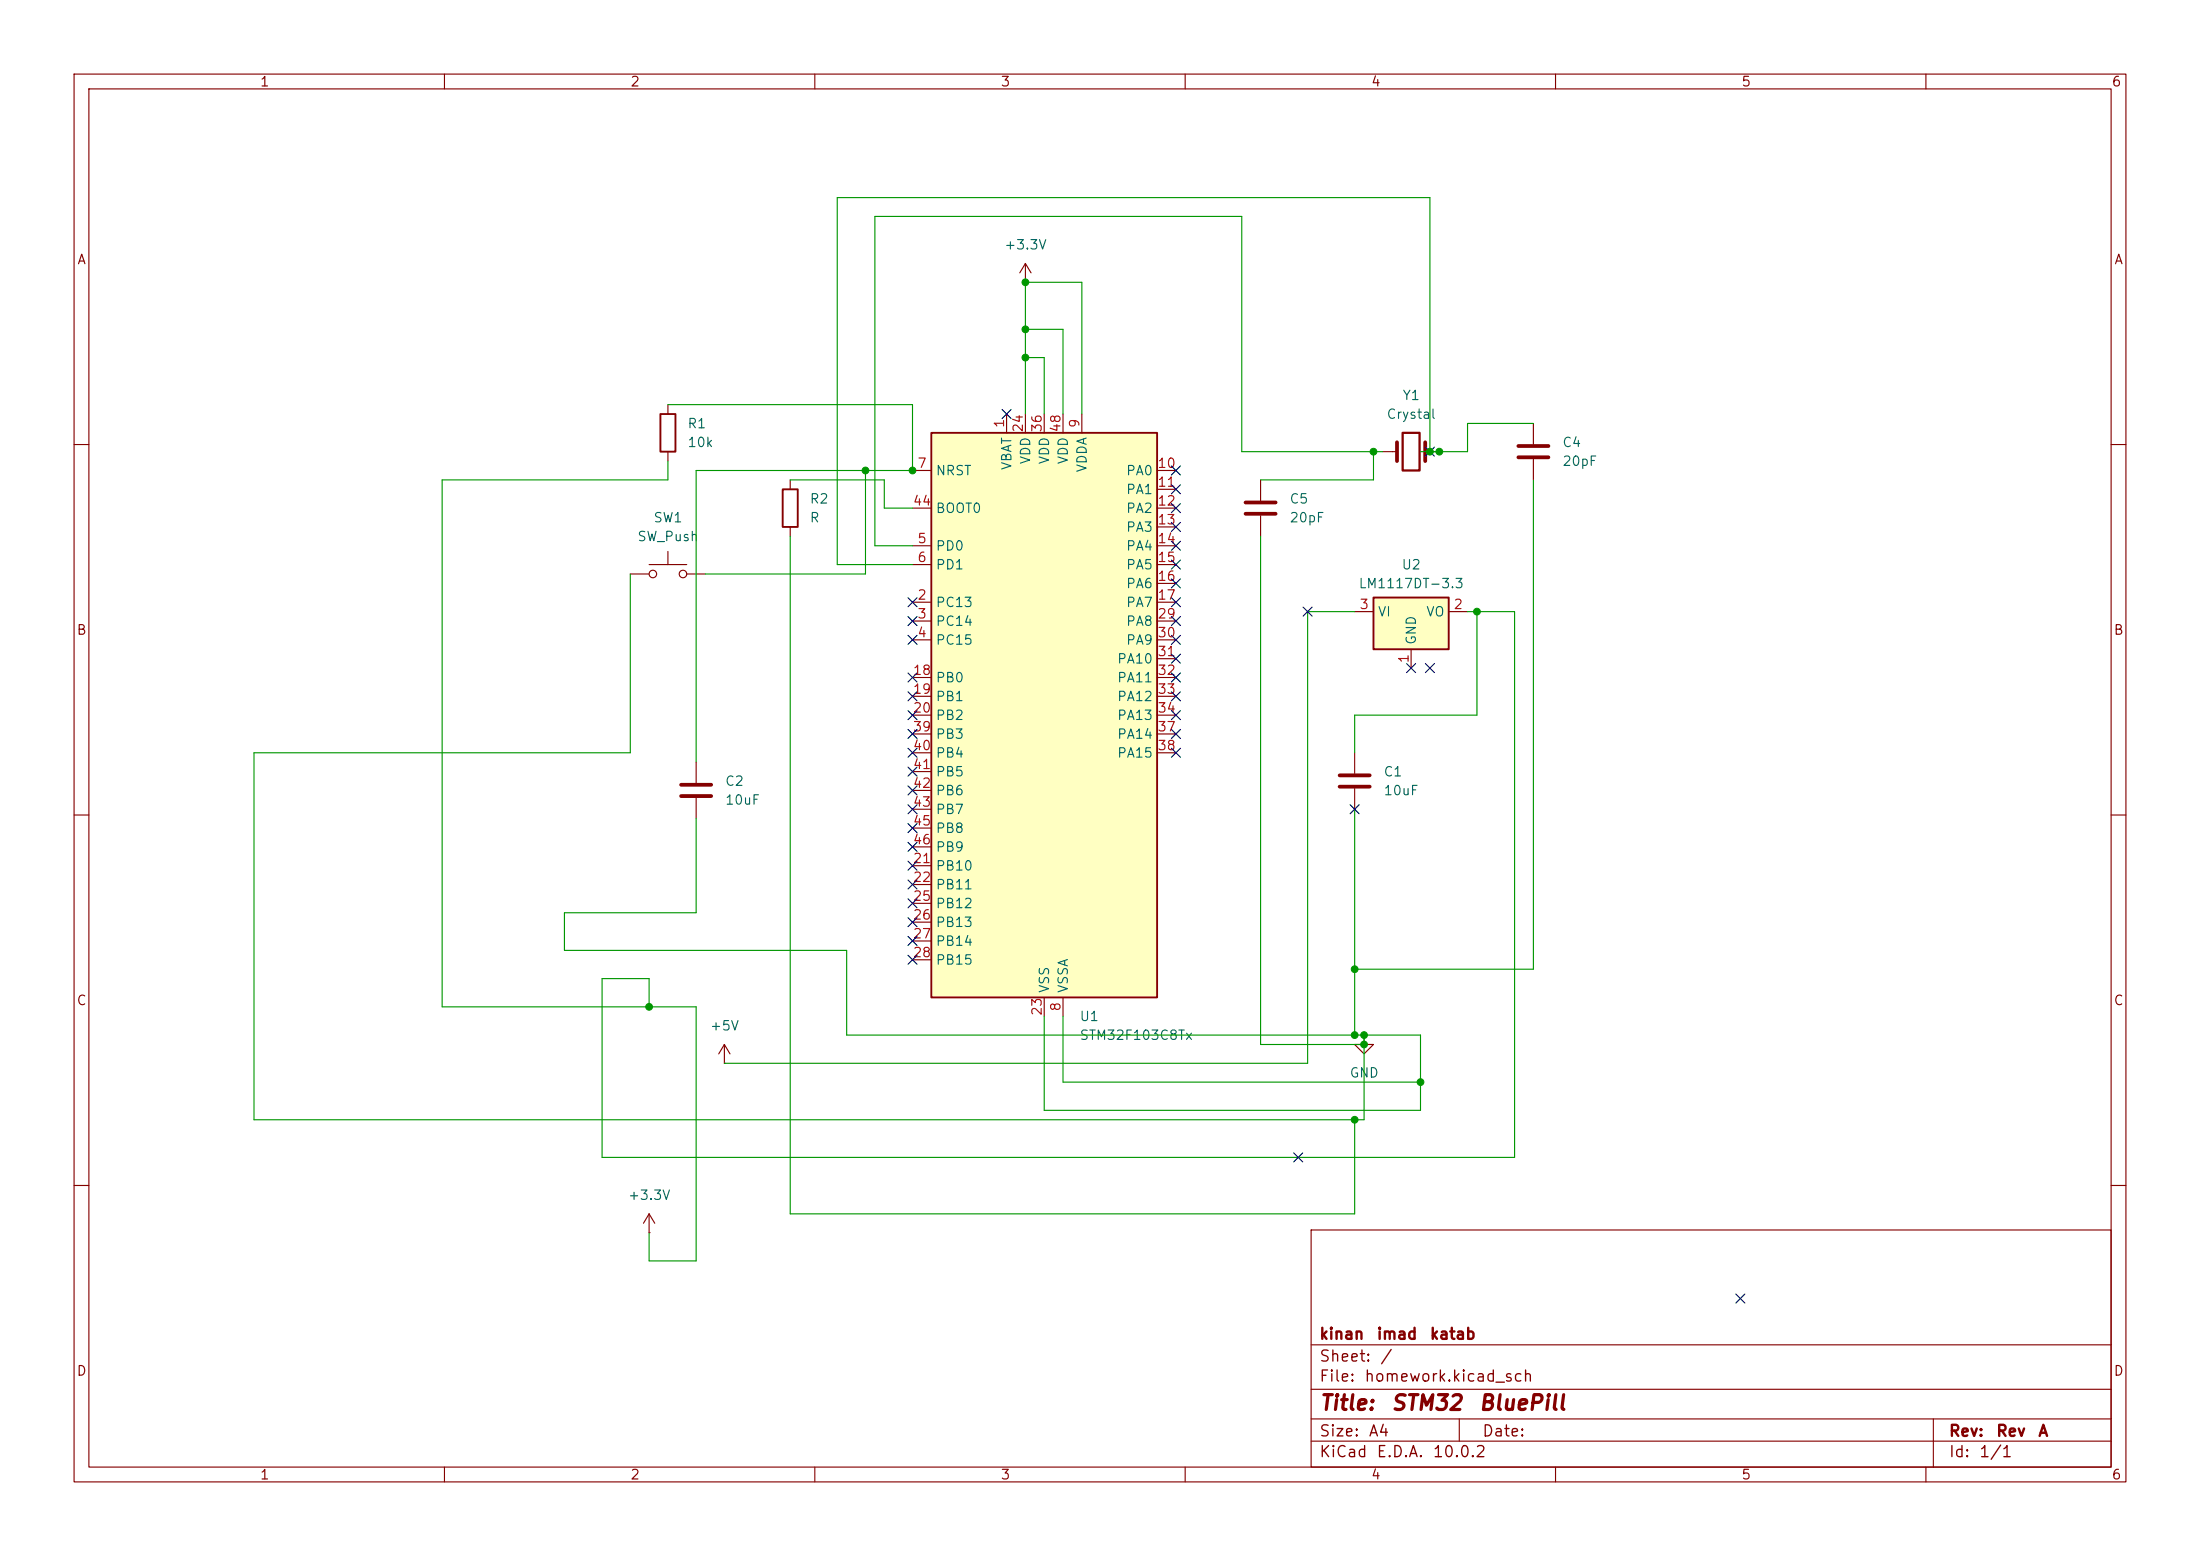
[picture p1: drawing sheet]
<svg xmlns="http://www.w3.org/2000/svg" width="297mm" height="210mm" viewBox="0 0 297 210" stroke-linecap="round" stroke-linejoin="round" font-family="sans-serif">
<g fill="none" stroke="#840000" stroke-width=".15">
<path d="M10 10h277v190h-277zM12 12h273v186h-273zM60 10v2M110 10v2M160 10v2M210 10v2M260 10v2M207 57.2v2.7M10 60h2M106.7 64.8v1.2M106.7 71.1v1.3M207 62v2.8"/>
<path d="M285 60h2M10 110h2M182.9 101.6v2.8M182.9 106.4v2.8M285 110h2M184.1 139.7v1.3h1.3l-1.3 1.2-1.2-1.2h1.2M184.1 139.7h.1M10 160h2M177 166h108v32h-108zM285 160h2M60 198v2M110 198v2"/>
<path d="M160 198v2M177 194.5h108M177 191.5h108M177 187.5h108M177 181.5h108M197 191.5v3M210 198v2M260 198v2M261 191.5v6.5"/>
</g>
<path d="M105.7 66h2v5.1h-2z" fill="none" stroke="#840000" stroke-width=".25"/>
<path d="M205 60.2h4M205 61.7h4M180.8 104.6h4.1M180.8 106.2h4.1" fill="none" stroke="#840000" stroke-width=".51"/>
<path d="M185.4 80.6h10.2v7h-10.2z" fill="#ffffc2"/>
<path d="M89.2 55.9h2v5.1h-2zM185.4 80.6h10.2v7h-10.2z" fill="none" stroke="#840000" stroke-width=".25"/>
<g fill="none" stroke="#840000" stroke-width=".15">
<path d="M138.4 38.1h.1M138.4 35.6l-.7 1.2M138.4 35.6l.8 1.2M138.4 35.6v2.5M90.2 54.6v1.3M85.1 77.5h2.5M87.6 76.2h5.1M90.2 61v1.2M90.2 74.4v1.8M92.7 77.5h2.5M170.2 64.8v2.8M170.2 69.6v2.8"/>
<path d="M186.7 61h1.9M192.4 61h1.9M182.9 82.6h2.5M190.5 87.6v2.6M195.6 82.6h2.5M94 102.9v2.8M94 107.7v2.8M97.8 143.5h.1M97.8 141l-.8 1.2M97.8 141l.8 1.2M97.8 141v2.5"/>
<circle cx="88.1" cy="77.5" r=".51"/>
<circle cx="92.2" cy="77.5" r=".51"/>
</g>
<path d="M188.6 59.7v2.5M192.4 59.7v2.5M168.1 67.8h4.1M168.1 69.3h4.1M91.9 105.9h4.1M91.9 107.4h4.1" fill="none" stroke="#840000" stroke-width=".51"/>
<path d="M189.4 58.4h2.2v5.1h-2.2z" fill="none" stroke="#840000" stroke-width=".3"/>
<path d="M125.7 58.4h30.5v76.2h-30.5z" fill="#ffffc2"/>
<path d="M125.7 58.4h30.5v76.2h-30.5z" fill="none" stroke="#840000" stroke-width=".25"/>
<g fill="none" stroke="#840000" stroke-width=".15">
<path d="M135.9 55.9v2.5M138.4 55.9v2.5M141 55.9v2.5M143.5 55.9v2.5M146 55.9v2.5M123.2 73.7h2.5M123.2 76.2h2.5M123.2 63.5h2.5M123.2 68.6h2.5M156.2 73.7h2.5M156.2 76.2h2.5M156.2 63.5h2.5"/>
<path d="M156.2 66h2.5M156.2 68.6h2.5M156.2 71.1h2.5M156.2 78.7h2.5M123.2 81.3h2.5M123.2 83.8h2.5M123.2 86.4h2.5M123.2 91.4h2.5M123.2 94h2.5M123.2 96.5h2.5M123.2 99.1h2.5M156.2 81.3h2.5"/>
<path d="M156.2 83.8h2.5M156.2 86.4h2.5M156.2 91.4h2.5M156.2 94h2.5M156.2 96.5h2.5M156.2 88.9h2.5M156.2 99.1h2.5M123.2 116.8h2.5M123.2 119.4h2.5M123.2 101.6h2.5M123.2 104.1h2.5M123.2 106.7h2.5"/>
<path d="M123.2 109.2h2.5M123.2 111.8h2.5M123.2 114.3h2.5M156.2 101.6h2.5M123.2 121.9h2.5M123.2 124.5h2.5M123.2 127h2.5M123.2 129.5h2.5M141 134.6v2.6M143.5 134.6v2.6M87.6 166.4h.1M87.6 163.8l-.7 1.3"/>
<path d="M87.6 163.8l.8 1.3M87.6 163.8v2.6"/>
</g>
<g fill="none" stroke="#009600" stroke-width=".15">
<path d="M90.2 54.6h33v8.9h-29.2v39.4M138.4 55.9v-17.8h7.6v17.8M138.4 48.3h2.6v7.6M138.4 44.5h5.1v11.4M207 57.2h-8.9v3.8h-6.3M85.1 77.5v24.1h-50.8v49.5h149.8v-11.4M90.2 62.2v2.6h-30.5v71.1h34.3v34.3h-6.4v-3.8M106.7 72.4v91.4h76.2v-12.7M106.7 64.8h12.7v3.8h3.8M116.8 63.5v14h-21.6M170.2 72.4v68.6h13.9M185.4 61v3.8h-15.2"/>
<path d="M186.7 61h-19.1v-31.8h-49.5v44.5h5.1M193 61v-34.3h-80v49.5h10.2M207 64.8v66h-24.1M182.9 82.6h-6.4v60.9h-78.7M198.1 82.6h6.4v73.6h-123.2v-24.1h6.3v3.8M199.4 82.6v13.9h-16.5v5.1M94 110.5v12.7h-17.8v5.1h38.1v11.4h77.5v10.2h-50.8v-12.7M182.9 109.2v30.5M143.5 137.2v8.9h48.3"/>
</g>
<g fill="none" stroke="#000084" stroke-width=".15">
<path d="M135.3 55.3l1.2 1.2M136.5 55.3l-1.2 1.2M158.1 65.4l1.3 1.2M158.1 62.9l1.3 1.2M158.1 78.1l1.3 1.2M158.1 75.6l1.3 1.2M158.1 73.1l1.3 1.2M158.1 70.5l1.3 1.2M158.1 68l1.3 1.2M159.4 65.4l-1.3 1.2M159.4 75.6l-1.3 1.2M159.4 68l-1.3 1.2"/>
<path d="M159.4 70.5l-1.3 1.2M159.4 78.1l-1.3 1.2M159.4 62.9l-1.3 1.2M159.4 73.1l-1.3 1.2M192.4 60.4l1.2 1.2M193.6 60.4l-1.2 1.2M122.6 98.5l1.2 1.2M122.6 95.9l1.2 1.2M122.6 93.4l1.2 1.2M122.6 90.8l1.2 1.2M122.6 85.8l1.2 1.2M122.6 83.2l1.2 1.2"/>
<path d="M122.6 80.7l1.2 1.2M123.8 98.5l-1.2 1.2M123.8 95.9l-1.2 1.2M123.8 93.4l-1.2 1.2M123.8 90.8l-1.2 1.2M123.8 85.8l-1.2 1.2M123.8 83.2l-1.2 1.2M123.8 80.7l-1.2 1.2M158.1 88.3l1.3 1.2M158.1 85.8l1.3 1.2M158.1 90.8l1.3 1.2M158.1 98.5l1.3 1.2"/>
<path d="M158.1 95.9l1.3 1.2M158.1 93.4l1.3 1.2M158.1 83.2l1.3 1.2M158.1 80.7l1.3 1.2M159.4 88.3l-1.3 1.2M159.4 85.8l-1.3 1.2M159.4 93.4l-1.3 1.2M159.4 90.8l-1.3 1.2M159.4 83.2l-1.3 1.2M159.4 80.7l-1.3 1.2M159.4 98.5l-1.3 1.2M159.4 95.9l-1.3 1.2"/>
<path d="M175.9 81.9l1.2 1.3M177.1 81.9l-1.2 1.3M189.9 89.6l1.2 1.2M191.1 89.6l-1.2 1.2M192.4 89.6l1.2 1.2M193.6 89.6l-1.2 1.2M122.6 101l1.2 1.2M122.6 111.2l1.2 1.2M122.6 108.6l1.2 1.2M122.6 103.5l1.2 1.2M122.6 106.1l1.2 1.2M122.6 113.7l1.2 1.2"/>
<path d="M122.6 118.8l1.2 1.2M122.6 116.2l1.2 1.2M123.8 101l-1.2 1.2M123.8 111.2l-1.2 1.2M123.8 108.6l-1.2 1.2M123.8 103.5l-1.2 1.2M123.8 106.1l-1.2 1.2M123.8 113.7l-1.2 1.2M123.8 118.8l-1.2 1.2M123.8 116.2l-1.2 1.2M158.1 101l1.3 1.2M159.4 101l-1.3 1.2"/>
<path d="M182.3 108.6l1.2 1.2M183.5 108.6l-1.2 1.2M122.6 121.3l1.2 1.2M122.6 128.9l1.2 1.2M122.6 123.9l1.2 1.2M122.6 126.4l1.2 1.2M123.8 123.9l-1.2 1.2M123.8 121.3l-1.2 1.2M123.8 128.9l-1.2 1.2M123.8 126.4l-1.2 1.2M174.7 155.6l1.2 1.2M175.9 155.6l-1.2 1.2"/>
<path d="M234.3 174.7l1.3 1.2M235.6 174.7l-1.3 1.2"/>
</g>
<g fill="#009600" stroke="#009600" stroke-width=".14">
<circle cx="194.3" cy="61" r=".46"/>
<circle cx="182.9" cy="151.1" r=".46"/>
<circle cx="184.1" cy="139.7" r=".46"/>
<circle cx="184.1" cy="141" r=".46"/>
<circle cx="182.9" cy="130.8" r=".46"/>
<circle cx="199.4" cy="82.6" r=".46"/>
<circle cx="87.6" cy="135.9" r=".46"/>
<circle cx="123.2" cy="63.5" r=".46"/>
<circle cx="116.8" cy="63.5" r=".46"/>
<circle cx="138.4" cy="38.1" r=".46"/>
<circle cx="138.4" cy="44.5" r=".46"/>
<circle cx="138.4" cy="48.3" r=".46"/>
<circle cx="193" cy="61" r=".46"/>
<circle cx="185.4" cy="61" r=".46"/>
<circle cx="191.8" cy="146.1" r=".46"/>
<circle cx="182.9" cy="139.7" r=".46"/>
</g>
<g font-size="2" fill="#840000">
<text x="178" y="190.8">Title:</text>
<text x="187.7" y="190.8">STM32</text>
<text x="199.5" y="190.8">BluePill</text>
</g>
<g font-size="1.5" fill="#840000">
<text x="178" y="184.2">Sheet:</text>
<text x="178" y="181.2">kinan</text>
<text x="185.7" y="181.2">imad</text>
<text x="186.2" y="184.2">/</text>
<text x="192.9" y="181.2">katab</text>
<text x="178" y="186.9">File:</text>
<text x="184.1" y="186.9">homework.kicad_sch</text>
<text x="178" y="197.1">KiCad</text>
<text x="178" y="194.3">Size:</text>
<text x="184.7" y="194.3">A4</text>
<text x="185.7" y="197.1">E.D.A.</text>
<text x="193.3" y="197.1">10.0.2</text>
<text x="200" y="194.3">Date:</text>
<text x="263" y="194.3">Rev:</text>
<text x="263" y="197.1">Id:</text>
<text x="267.1" y="197.1">1/1</text>
<text x="269.4" y="194.3">Rev</text>
<text x="275.1" y="194.3">A</text>
</g>
<g font-size="1.3" fill="#840000">
<text x="35" y="12">1</text>
<text x="85" y="12">2</text>
<text x="135" y="12">3</text>
<text x="185" y="12">4</text>
<text x="235" y="12">5</text>
<text x="285" y="12">6</text>
<text x="10.3" y="36">A</text>
<text x="285.3" y="36">A</text>
<text x="10.3" y="86">B</text>
<text x="285.3" y="86">B</text>
<text x="10.3" y="136">C</text>
<text x="285.3" y="136">C</text>
<text x="10.3" y="186">D</text>
<text x="285.3" y="186">D</text>
<text x="35" y="200">1</text>
<text x="85" y="200">2</text>
<text x="135" y="200">3</text>
<text x="185" y="200">4</text>
<text x="235" y="200">5</text>
<text x="285" y="200">6</text>
</g>
<g font-size="1.3" fill="#006464">
<text x="135.5" y="34">+3.3V</text>
<text x="92.7" y="58.1">R1</text>
<text x="187.1" y="56.9">Crystal</text>
<text x="189.2" y="54.3">Y1</text>
<text x="92.7" y="60.7">10k</text>
<text x="126.2" y="64.5">NRST</text>
<text x="136.9" y="63.5" transform="rotate(-90 136.9 63.5)">VBAT</text>
<text x="139.4" y="62.8" transform="rotate(-90 139.4 62.8)">VDD</text>
<text x="141.9" y="62.8" transform="rotate(-90 141.9 62.8)">VDD</text>
<text x="144.5" y="62.8" transform="rotate(-90 144.5 62.8)">VDD</text>
<text x="147" y="63.8" transform="rotate(-90 147 63.8)">VDDA</text>
<text x="151.9" y="64.5">PA0</text>
<text x="210.8" y="60.7">C4</text>
<text x="210.8" y="63.2">20pF</text>
<text x="88.1" y="70.8">SW1</text>
<text x="109.2" y="68.3">R2</text>
<text x="109.2" y="70.8">R</text>
<text x="126.2" y="69.6">BOOT0</text>
<text x="151.9" y="67">PA1</text>
<text x="151.9" y="69.6">PA2</text>
<text x="174" y="68.3">C5</text>
<text x="174" y="70.8">20pF</text>
<text x="86" y="73.4">SW_Push</text>
<text x="126.2" y="74.6">PD0</text>
<text x="126.2" y="77.2">PD1</text>
<text x="151.9" y="72.1">PA3</text>
<text x="151.9" y="74.6">PA4</text>
<text x="151.9" y="77.2">PA5</text>
<text x="189.1" y="77.2">U2</text>
<text x="126.2" y="82.3">PC13</text>
<text x="151.9" y="79.7">PA6</text>
<text x="151.9" y="82.3">PA7</text>
<text x="183.3" y="79.7">LM1117DT-3.3</text>
<text x="185.9" y="83.5">VI</text>
<text x="192.4" y="83.5">VO</text>
<text x="126.2" y="84.8">PC14</text>
<text x="126.2" y="87.3">PC15</text>
<text x="150.7" y="89.9">PA10</text>
<text x="151.9" y="84.8">PA8</text>
<text x="151.9" y="87.3">PA9</text>
<text x="191.5" y="87.1" transform="rotate(-90 191.5 87.1)">GND</text>
<text x="126.2" y="92.4">PB0</text>
<text x="126.2" y="95">PB1</text>
<text x="150.7" y="92.4">PA11</text>
<text x="150.7" y="95">PA12</text>
<text x="126.2" y="97.5">PB2</text>
<text x="126.2" y="100">PB3</text>
<text x="150.7" y="97.5">PA13</text>
<text x="150.7" y="100">PA14</text>
<text x="97.8" y="106.4">C2</text>
<text x="126.2" y="102.6">PB4</text>
<text x="126.2" y="105.1">PB5</text>
<text x="126.2" y="107.7">PB6</text>
<text x="150.7" y="102.6">PA15</text>
<text x="186.7" y="105.1">C1</text>
<text x="186.7" y="107.7">10uF</text>
<text x="97.8" y="108.9">10uF</text>
<text x="126.2" y="110.2">PB7</text>
<text x="126.2" y="112.7">PB8</text>
<text x="126.2" y="117.8">PB10</text>
<text x="126.2" y="115.3">PB9</text>
<text x="126.2" y="120.4">PB11</text>
<text x="126.2" y="122.9">PB12</text>
<text x="126.2" y="125.4">PB13</text>
<text x="126.2" y="128">PB14</text>
<text x="126.2" y="130.5">PB15</text>
<text x="141.9" y="134.1" transform="rotate(-90 141.9 134.1)">VSS</text>
<text x="144.5" y="134.1" transform="rotate(-90 144.5 134.1)">VSSA</text>
<text x="95.8" y="139.4">+5V</text>
<text x="145.7" y="138.1">U1</text>
<text x="145.7" y="140.7">STM32F103C8Tx</text>
<text x="182.1" y="145.8">GND</text>
<text x="84.7" y="162.3">+3.3V</text>
</g>
<g font-size="1.3" fill="#a90000">
<text x="135.9" y="57.9" transform="rotate(-90 135.9 57.9)">1</text>
<text x="138.4" y="58.5" transform="rotate(-90 138.4 58.5)">24</text>
<text x="140.9" y="58.5" transform="rotate(-90 140.9 58.5)">36</text>
<text x="143.5" y="58.5" transform="rotate(-90 143.5 58.5)">48</text>
<text x="146" y="57.9" transform="rotate(-90 146 57.9)">9</text>
<text x="123.8" y="63.5">7</text>
<text x="156.2" y="63.5">10</text>
<text x="123.1" y="68.6">44</text>
<text x="156.2" y="66">11</text>
<text x="156.2" y="68.6">12</text>
<text x="156.2" y="71.1">13</text>
<text x="123.8" y="73.6">5</text>
<text x="123.8" y="76.2">6</text>
<text x="156.2" y="73.6">14</text>
<text x="156.2" y="76.2">15</text>
<text x="123.8" y="81.3">2</text>
<text x="123.8" y="83.8">3</text>
<text x="156.2" y="78.7">16</text>
<text x="156.2" y="81.3">17</text>
<text x="156.2" y="83.8">29</text>
<text x="183.4" y="82.5">3</text>
<text x="196.1" y="82.5">2</text>
<text x="123.8" y="86.3">4</text>
<text x="156.2" y="86.3">30</text>
<text x="156.2" y="88.9">31</text>
<text x="190.5" y="89.6" transform="rotate(-90 190.5 89.6)">1</text>
<text x="123.1" y="91.4">18</text>
<text x="123.1" y="94">19</text>
<text x="156.2" y="91.4">32</text>
<text x="156.2" y="94">33</text>
<text x="123.1" y="96.5">20</text>
<text x="123.1" y="99">39</text>
<text x="123.1" y="101.6">40</text>
<text x="156.2" y="96.5">34</text>
<text x="156.2" y="99">37</text>
<text x="156.2" y="101.6">38</text>
<text x="123.1" y="104.1">41</text>
<text x="123.1" y="106.7">42</text>
<text x="123.1" y="109.2">43</text>
<text x="123.1" y="111.7">45</text>
<text x="123.1" y="116.8">21</text>
<text x="123.1" y="119.4">22</text>
<text x="123.1" y="114.3">46</text>
<text x="123.1" y="121.9">25</text>
<text x="123.1" y="124.4">26</text>
<text x="123.1" y="127">27</text>
<text x="123.1" y="129.5">28</text>
<text x="140.9" y="137.2" transform="rotate(-90 140.9 137.2)">23</text>
<text x="143.5" y="136.6" transform="rotate(-90 143.5 136.6)">8</text>
</g>
</svg>
